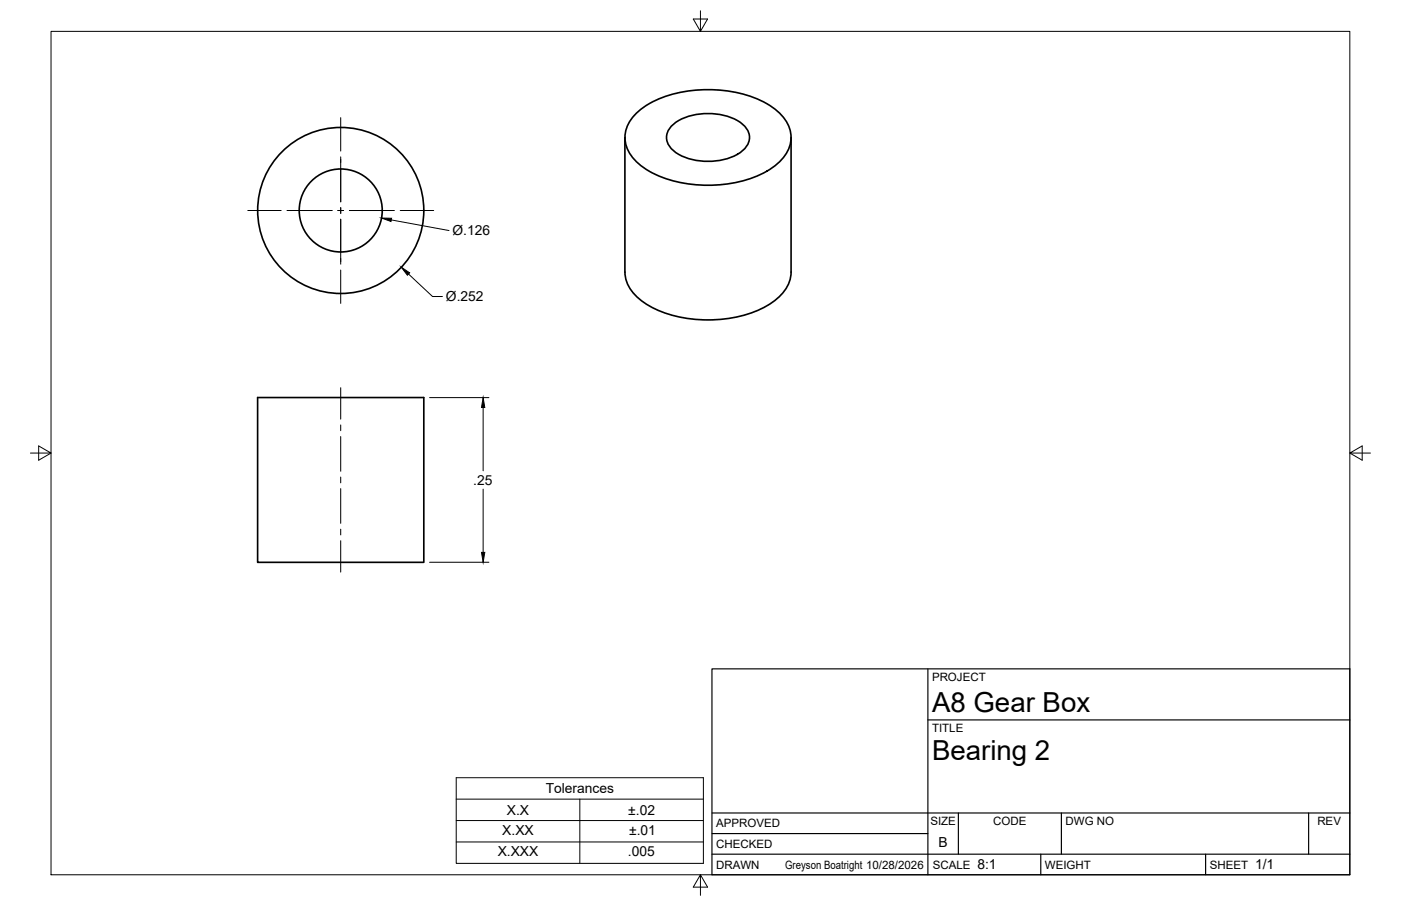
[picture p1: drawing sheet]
<svg xmlns="http://www.w3.org/2000/svg" width="432mm" height="279mm" viewBox="0 0 432 279" stroke-linecap="round" stroke-linejoin="round" font-family="sans-serif">
<!-- layer: Visible -->
<g fill="none" stroke="#000" stroke-width=".51">
<path d="M195.9 35.1a30.1 30.1 0 0 1 19.2-7.3 37 37 0 0 1 22.8 5.2 11.4 11.4 0 0 1 5.8 10.6 13.5 13.5 0 0 1-7.4 9.2 40.1 40.1 0 0 1-36.2 0 12.9 12.9 0 0 1-7.5-10.4 10.4 10.4 0 0 1 3.3-7.3zM207.2 38.6a18.5 18.5 0 0 1 16.5-2.9 9.7 9.7 0 0 1 7.1 5.4 5.7 5.7 0 0 1-3.5 6.5 19.6 19.6 0 0 1-19.2-.7 5 5 0 0 1-.9-8.3zM192.6 42.4v41.5a11.9 11.9 0 0 0 6 9.5 39.2 39.2 0 0 0 30.6 3.8 22.8 22.8 0 0 0 13-8.1 9.4 9.4 0 0 0 1.6-5.2v-41.5M79.4 122.6h51.2v50.8h-51.2z"/>
<circle cx="105" cy="64.9" r="25.6"/>
<circle cx="105" cy="64.9" r="12.8"/>
</g>
<!-- layer: Border -->
<path d="M15.7 9.7h400.3v260.1h-400.3zM215.9 3.3v6.4l-2.2-3.8h4.4l-2.2 3.8M9.4 139.7h6.3l-3.8-2.2v4.4l3.8-2.2M416 139.7l3.8 2.2v-4.4l-3.8 2.2h6.4M215.9 269.8l2.2 3.8h-4.4l2.2-3.8v6.3" fill="none" stroke="#000" stroke-width=".31"/>
<!-- layer: Titleblock -->
<path d="M219.4 206.3h196.6v63.5h-196.6zM286 206.3v63.5M286 222h130M219.4 257.1h66.6M219.4 250.7h196.6M295.4 250.7v12.7M327.1 250.7v12.7M403.3 250.7v12.7M219.4 263.4h196.6M320.8 263.4v6.4M371.6 263.4v6.4" fill="none" stroke="#000" stroke-width=".36"/>
<!-- layer: Smart Centers -->
<g fill="none" stroke="#000" stroke-width=".31">
<path d="M105 36.3v10.3M105 48.4v13.9M76.4 64.9h10.3M88.5 64.9h13.8M104.1 64.9h1.8M105 64v1.8M105 67.6v13.9M107.7 64.9h13.9M123.4 64.9h10.3M105 83.3v10.3M105 119.6v9.7M105 131v1.8"/>
<path d="M105 134.6v10.7M105 147.1v1.8M105 150.7v10.7M105 163.2v1.8M105 166.8v9.6"/>
</g>
<!-- layer: Custom Tables -->
<path d="M140.6 239.8h76.2v26.5h-76.2zM140.6 246.4h76.2M140.6 253h76.2M140.6 259.7h76.2M178.7 246.4v19.9" fill="none" stroke="#000" stroke-width=".31"/>
<!-- layer: FD_Dimensions -->
<path d="M120.6 67.8l17.8 3.3M125.9 84.5l7.4 6.9h3.1M132.4 122.6h18.3M148.9 125.7v19.5M148.9 150.8v19.5M132.4 173.4h18.3" fill="none" stroke="#000" stroke-width=".31"/>
<path d="M117.6 67.2l3.1 .1-.2 1zM123.7 82.4l2.6 1.7-.7 .8zM148.9 122.6l.5 3.1h-1zM148.4 170.3h1l-.5 3.1z" fill="#000" stroke="#000" stroke-width=".31"/>
<g font-size="8.5">
<text x="287.3" y="219.5">A8 Gear Box</text>
<text x="287.3" y="234.5">Bearing 2</text>
</g>
<g font-size="4.3">
<text x="139.5" y="72.6">Ø.126</text>
<text x="137.5" y="92.9">Ø.252</text>
<text x="145.8" y="149.5">.25</text>
<text x="168.2" y="244.6">Tolerances</text>
<text x="156.2" y="251.3">X.X</text>
<text x="193.7" y="251.2">±.02</text>
<text x="154.8" y="257.4">X.XX</text>
<text x="193.9" y="257.4">±.01</text>
<text x="153.4" y="264">X.XXX</text>
<text x="193.5" y="264">.005</text>
<text x="289.3" y="261.2">B</text>
<text x="301.2" y="268.1">8:1</text>
<text x="386.8" y="268.1">1/1</text>
</g>
<g font-size="3.5">
<text x="287.3" y="210.1">PROJECT</text>
<text x="287.3" y="225.8">TITLE</text>
<text x="220.7" y="255.2">APPROVED</text>
<text x="286.7" y="254.5">SIZE</text>
<text x="306.1" y="254.5">CODE</text>
<text x="328.4" y="254.5">DWG NO</text>
<text x="406" y="254.5">REV</text>
<text x="220.7" y="261.5">CHECKED</text>
<text x="220.7" y="267.9">DRAWN</text>
<text x="242" y="267.9">Greyson Boatright 10/28/2026</text>
<text x="287.5" y="267.9">SCALE</text>
<text x="322.1" y="267.9">WEIGHT</text>
<text x="372.9" y="267.9">SHEET</text>
</g>
</svg>
